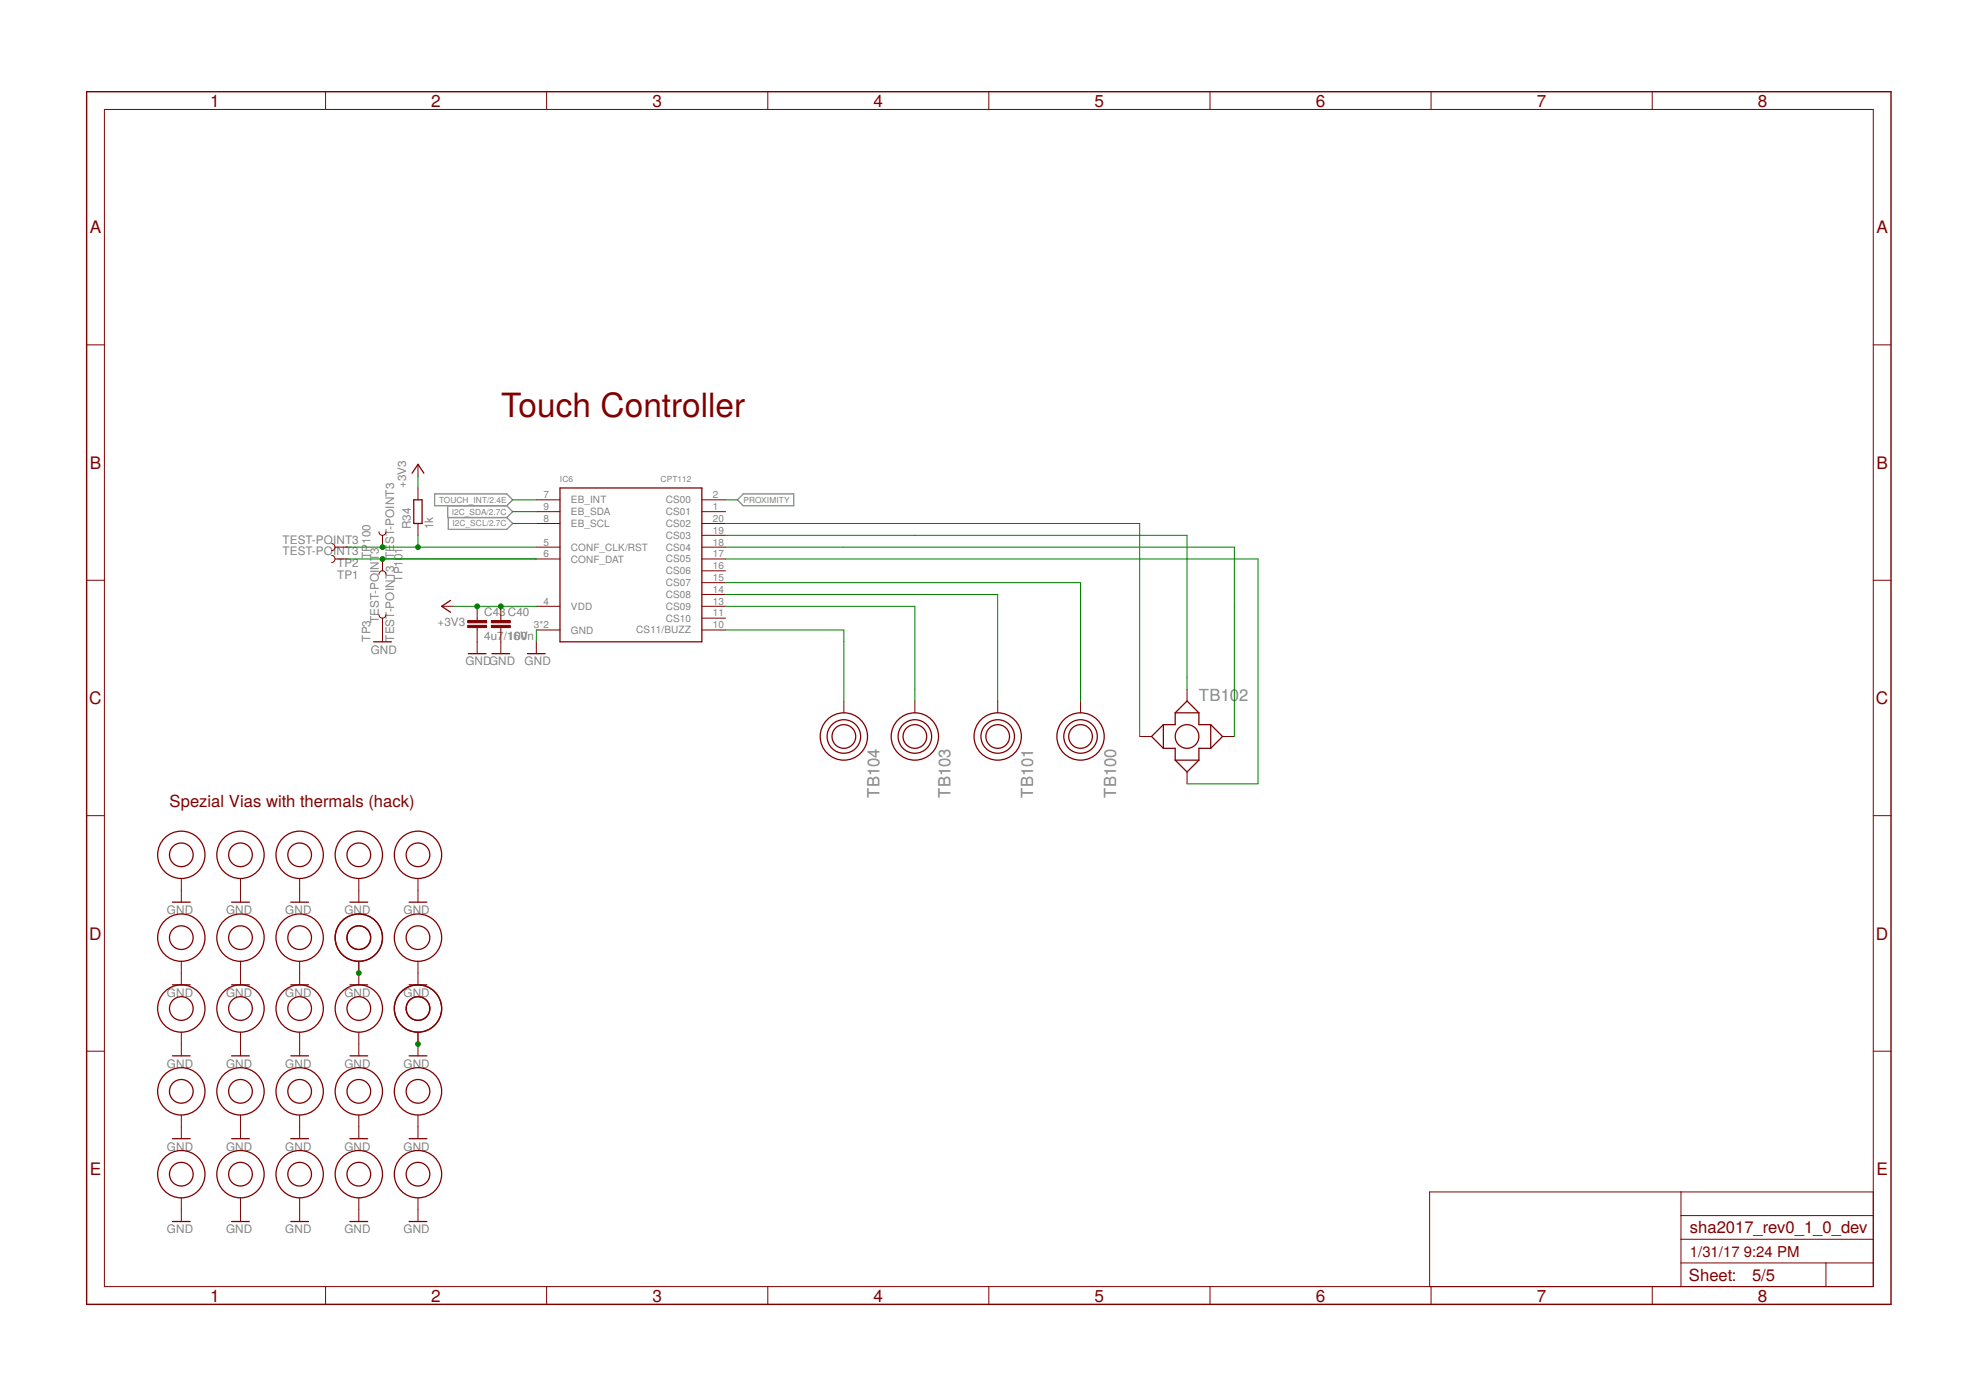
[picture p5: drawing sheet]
<svg xmlns="http://www.w3.org/2000/svg" width="297mm" height="210mm" viewBox="0 0 297 210" stroke-linecap="round" stroke-linejoin="round" font-family="sans-serif">
<path d="M65.3 74.2h10.8l.9 .9-.9 .9h-10.8zM67.3 76v1.8h8.8M67.4 77.8v1.7h8.7l.9-.8-.9-.9M76.1 76l.9 .9-.9 .9M110.8 75.1l.9-.9h7.6v1.8h-7.6z" fill="none" stroke="#808080" stroke-width=".19"/>
<g fill="none" stroke="#800000" stroke-width=".15">
<path d="M15.7 16.4h265.8v176.9h-265.8zM48.9 13.8v2.6M82.1 13.8v2.6M115.4 13.8v2.6M148.6 13.8v2.6M181.8 13.8v2.6M215 13.8v2.6M248.2 13.8v2.6M13 51.8h2.7M281.5 51.8h2.6M56.9 79.9a.53 .53 0 0 0 .6 .5 .53 .53 0 0 0 .5-.5M62.8 69.8v1.7"/>
<path d="M62.8 73.3v1.8M62.8 78.7v1.7M80.6 75.1h3.5M80.6 76.9h3.5M80.6 78.7h3.5M105.5 75.1h3.5M105.5 76.9h3.5M105.5 78.7h3.5M13 87.2h2.7M49.8 81.7a.53 .53 0 0 1 .5 .5 .53 .53 0 0 1-.5 .5M49.8 83.5a.53 .53 0 0 1 .5 .5 .53 .53 0 0 1-.5 .5M50.4 82.2h1.7"/>
<path d="M50.4 84h1.7M56.9 86.3a.53 .53 0 0 1 .6-.5 .53 .53 0 0 1 .5 .5M56.9 92.4a.53 .53 0 0 0 .6 .5 .53 .53 0 0 0 .5-.5M57.5 80.4v1.8M57.5 84v1.8M57.5 92.9v3.5M66.4 91.1h1.7M71.7 91.1v2.1M71.7 94.3v3.9M75.2 91.1v2.1M75.2 94.3v3.9M80.6 82.2h3.5"/>
<path d="M80.6 84h3.5M80.6 91.1h3.5M80.6 94.7h3.5M80.6 96.4v1.8M105.5 82.2h3.5M105.5 84h3.5M105.5 91.1h3.5M105.5 94.7h3.5M105.5 80.4h3.5M105.5 85.8h3.5M105.5 87.5h3.5M105.5 89.3h3.5"/>
<path d="M105.5 92.9h3.5M281.5 87.2h2.6M126.8 105.3v1.8M137.5 105.3v1.8M149.9 105.3v1.8M162.3 105.3v1.8M171.2 110.7h1.8M178.4 103.5v1.8M178.4 116v1.8M183.7 110.7h1.8M13 122.6h2.7M27.2 132v3.6"/>
<path d="M36.1 132v3.6M45 132v3.6M53.9 132v3.6M62.8 132v3.6M281.5 122.6h2.6M13 157.9h2.7M27.2 144.4v3.6M27.2 155.1v3.5M36.1 144.4v3.6M36.1 155.1v3.5M45 144.4v3.6M45 155.1v3.5"/>
<path d="M53.9 144.4v3.6M53.9 155.1v3.5M62.8 144.4v3.6M62.8 155.1v3.5M281.5 157.9h2.6M27.2 167.5v3.6M27.2 180v3.5M36.1 167.5v3.6M36.1 180v3.5M45 167.5v3.6M45 180v3.5M53.9 167.5v3.6"/>
<path d="M53.9 180v3.5M62.8 167.5v3.6M62.8 180v3.5M252.6 179.1v14.2M281.5 179.1h-66.7v14.2M48.9 193.3v2.7M82.1 193.3v2.7M115.4 193.3v2.7M148.6 193.3v2.7M181.8 193.3v2.7M215 193.3v2.7M248.2 193.3v2.7"/>
<path d="M252.6 189.8h28.9M252.6 186.2h28.9M252.6 182.6h28.9M274.3 189.8v3.5"/>
</g>
<path d="M13 13.8h271.1v182.2h-271.1z" fill="none" stroke="#800000" stroke-width=".21"/>
<g fill="none" stroke="#800000" stroke-width=".19">
<path d="M61.9 71.1l.9-1.3 .9 1.3M62.2 75.1h1.2v3.6h-1.2zM84.1 73.3h21.4v23.1h-21.4zM56.1 96.4h2.7M67.7 90.2l-1.3 .9 1.3 .9M70.4 98.2h2.6M73.9 98.2h2.7M79.2 98.2h2.7M174.8 108.9l-1.8 1.8 1.8 1.7M174.8 112.4h1.8v1.8M174.8 108.9v3.5M176.6 107.1l1.8-1.8 1.7 1.8"/>
<path d="M176.6 107.1v1.8h-1.8M176.6 114.2l1.8 1.8 1.7-1.8M176.6 107.1h3.5M176.6 114.2h3.5M180.1 107.1v1.8h1.8M181.9 108.9l1.8 1.8-1.8 1.7M181.9 112.4h-1.8v1.8M181.9 108.9v3.5M25.9 135.6h2.7M34.8 135.6h2.7M43.7 135.6h2.7M52.6 135.6h2.6"/>
<path d="M61.5 135.6h2.6M25.9 158.6h2.7M25.9 148h2.7M34.8 158.6h2.7M34.8 148h2.7M43.7 158.6h2.7M43.7 148h2.7M52.6 158.6h2.6M52.6 148h2.6M61.5 158.6h2.6M61.5 148h2.6M25.9 171.1h2.7"/>
<path d="M34.8 171.1h2.7M43.7 171.1h2.7M52.6 171.1h2.6M61.5 171.1h2.6M25.9 183.5h2.7M34.8 183.5h2.7M43.7 183.5h2.7M52.6 183.5h2.6M61.5 183.5h2.6"/>
<circle cx="126.8" cy="110.7" r="3.6"/>
<circle cx="126.8" cy="110.7" r="2.52"/>
<circle cx="126.8" cy="110.7" r="1.78"/>
<circle cx="137.5" cy="110.7" r="3.6"/>
<circle cx="137.5" cy="110.7" r="2.52"/>
<circle cx="137.5" cy="110.7" r="1.78"/>
<circle cx="149.9" cy="110.7" r="3.6"/>
<circle cx="149.9" cy="110.7" r="2.52"/>
<circle cx="149.9" cy="110.7" r="1.78"/>
<circle cx="162.3" cy="110.7" r="3.6"/>
<circle cx="162.3" cy="110.7" r="2.52"/>
<circle cx="162.3" cy="110.7" r="1.78"/>
<circle cx="178.4" cy="110.7" r="1.78"/>
<circle cx="27.2" cy="128.4" r="3.6"/>
<circle cx="27.2" cy="128.4" r="1.78"/>
<circle cx="36.1" cy="128.4" r="3.6"/>
<circle cx="36.1" cy="128.4" r="1.78"/>
<circle cx="45" cy="128.4" r="3.6"/>
<circle cx="45" cy="128.4" r="1.78"/>
<circle cx="53.9" cy="128.4" r="3.6"/>
<circle cx="53.9" cy="128.4" r="1.78"/>
<circle cx="62.8" cy="128.4" r="3.6"/>
<circle cx="62.8" cy="128.4" r="1.78"/>
<circle cx="27.2" cy="151.5" r="3.6"/>
<circle cx="27.2" cy="140.9" r="3.6"/>
<circle cx="27.2" cy="151.5" r="1.78"/>
<circle cx="27.2" cy="140.9" r="1.78"/>
<circle cx="36.1" cy="140.9" r="3.6"/>
<circle cx="36.1" cy="151.5" r="3.6"/>
<circle cx="36.1" cy="140.9" r="1.78"/>
<circle cx="36.1" cy="151.5" r="1.78"/>
<circle cx="45" cy="151.5" r="3.6"/>
<circle cx="45" cy="140.9" r="3.6"/>
<circle cx="45" cy="140.9" r="1.78"/>
<circle cx="45" cy="151.5" r="1.78"/>
<circle cx="53.9" cy="140.9" r="3.6"/>
<circle cx="53.9" cy="151.5" r="3.6"/>
<circle cx="53.9" cy="151.5" r="1.78"/>
<circle cx="53.9" cy="140.9" r="1.78"/>
<circle cx="62.8" cy="151.5" r="3.6"/>
<circle cx="62.8" cy="140.9" r="3.6"/>
<circle cx="62.8" cy="140.9" r="1.78"/>
<circle cx="62.8" cy="151.5" r="1.78"/>
<circle cx="27.2" cy="176.4" r="3.6"/>
<circle cx="27.2" cy="164" r="3.6"/>
<circle cx="27.2" cy="164" r="1.78"/>
<circle cx="27.2" cy="176.4" r="1.78"/>
<circle cx="36.1" cy="176.4" r="3.6"/>
<circle cx="36.1" cy="164" r="3.6"/>
<circle cx="36.1" cy="164" r="1.78"/>
<circle cx="36.1" cy="176.4" r="1.78"/>
<circle cx="45" cy="176.4" r="3.6"/>
<circle cx="45" cy="164" r="3.6"/>
<circle cx="45" cy="164" r="1.78"/>
<circle cx="45" cy="176.4" r="1.78"/>
<circle cx="53.9" cy="176.4" r="3.6"/>
<circle cx="53.9" cy="164" r="3.6"/>
<circle cx="53.9" cy="164" r="1.78"/>
<circle cx="53.9" cy="176.4" r="1.78"/>
<circle cx="62.8" cy="176.4" r="3.6"/>
<circle cx="62.8" cy="164" r="3.6"/>
<circle cx="62.8" cy="164" r="1.78"/>
<circle cx="62.8" cy="176.4" r="1.78"/>
</g>
<g fill="#800000" stroke="#800000" stroke-width=".15">
<path d="M73.8 94h2.9v.3h-2.9z"/>
<path d="M73.8 93.2h2.9v.4h-2.9z"/>
<path d="M70.3 94h2.8v.3h-2.8z"/>
<path d="M70.3 93.2h2.8v.4h-2.8z"/>
</g>
<g fill="none" stroke="#008000" stroke-width=".15">
<path d="M62.8 71.5v1.8M77 75.1h3.6M77 76.9h3.6M77 78.7h3.6M109 75.1h1.8M109 78.7h62.2v32M52.1 82.2h28.5M52.1 84h28.5M62.8 80.4v1.8M68.1 91.1h12.5M80.6 94.7v1.7M109 80.4h69.4v23.1"/>
<path d="M109 82.2h76.5v28.5M109 84h80v33.8h-10.6M109 91.1h28.5v14.2M109 94.7h17.8v10.6M109 89.3h40.9v16M109 87.5h53.3v17.8"/>
</g>
<g fill="#008000" stroke="#008000" stroke-width=".15">
<circle cx="75.2" cy="91.1" r=".36"/>
<circle cx="71.7" cy="91.1" r=".36"/>
<circle cx="62.8" cy="156.9" r=".36"/>
<circle cx="53.9" cy="146.2" r=".36"/>
<circle cx="62.8" cy="82.2" r=".36"/>
<circle cx="57.5" cy="82.2" r=".36"/>
<circle cx="57.5" cy="84" r=".36"/>
</g>
<text font-size="5" fill="#800000" x="75.3" y="62.7">Touch Controller</text>
<g font-size="2.6" fill="#800000">
<text x="31.6" y="16">1</text>
<text x="64.8" y="16">2</text>
<text x="98" y="16">3</text>
<text x="131.2" y="16">4</text>
<text x="164.5" y="16">5</text>
<text x="197.7" y="16">6</text>
<text x="230.9" y="16">7</text>
<text x="264.1" y="16">8</text>
<text x="13.5" y="35">A</text>
<text x="281.9" y="35">A</text>
<text x="13.5" y="70.4">B</text>
<text x="281.9" y="70.4">B</text>
<text x="13.4" y="105.8">C</text>
<text x="281.9" y="105.8">C</text>
<text x="13.4" y="141.2">D</text>
<text x="281.9" y="141.2">D</text>
<text x="13.5" y="176.5">E</text>
<text x="281.9" y="176.5">E</text>
<text x="31.6" y="195.6">1</text>
<text x="64.8" y="195.6">2</text>
<text x="98" y="195.6">3</text>
<text x="131.2" y="195.6">4</text>
<text x="164.5" y="195.6">5</text>
<text x="197.7" y="195.6">6</text>
<text x="230.9" y="195.6">7</text>
<text x="264.1" y="195.6">8</text>
</g>
<g font-size="2.5" fill="#808080">
<text x="180.1" y="105.3">TB10</text>
<text x="186.2" y="105.3">2</text>
<text x="132.1" y="119.9" transform="rotate(-90 132.1 119.9)">TB104</text>
<text x="142.8" y="119.9" transform="rotate(-90 142.8 119.9)">TB103</text>
<text x="155.2" y="119.9" transform="rotate(-90 155.2 119.9)">TB101</text>
<text x="167.7" y="119.9" transform="rotate(-90 167.7 119.9)">TB100</text>
</g>
<g font-size="2.5" fill="#800000">
<text x="25.5" y="121.3">Spezial Vias with thermals (hack)</text>
<text x="253.9" y="185.3">sha2017_rev0_1_0_dev</text>
<text x="253.7" y="192.5">Sheet:</text>
<text x="263.2" y="192.4">5/5</text>
</g>
<g font-size="2.2" fill="#800000">
<text x="253.9" y="188.9">1/31/17</text>
<text x="262" y="188.9">9:24 PM</text>
</g>
<g font-size="1.8" fill="#808080">
<text x="61" y="73.3" transform="rotate(-90 61 73.3)">+3V3</text>
<text x="42.5" y="81.7">TEST-POINT3</text>
<text x="42.5" y="83.5">TEST-POINT3</text>
<text x="55.7" y="84" transform="rotate(-90 55.7 84)">TP</text>
<text x="55.7" y="81.7" transform="rotate(-90 55.7 81.7)">100</text>
<text x="59.2" y="84" transform="rotate(-90 59.2 84)">TE</text>
<text x="59.2" y="81.7" transform="rotate(-90 59.2 81.7)">ST-POINT3</text>
<text x="61.7" y="79.5" transform="rotate(-90 61.7 79.5)">R34</text>
<text x="65.1" y="79.5" transform="rotate(-90 65.1 79.5)">1k</text>
<text x="50.7" y="85.2">TP2</text>
<text x="50.7" y="87">TP1</text>
<text x="60.5" y="87.4" transform="rotate(-90 60.5 87.4)">TP101</text>
<text x="56.9" y="93.7" transform="rotate(-90 56.9 93.7)">TEST-POINT3</text>
<text x="65.7" y="94.1">+3V3</text>
<text x="72.8" y="92.6">C43 C40</text>
<text x="55.7" y="96.4" transform="rotate(-90 55.7 96.4)">TP3</text>
<text x="55.7" y="98.2">GND</text>
<text x="59.2" y="96.4" transform="rotate(-90 59.2 96.4)">TEST-POINT3</text>
<text x="69.9" y="100">GNDGND</text>
<text x="72.8" y="96.2">4u7/16V</text>
<text x="76.3" y="96.2">100n</text>
<text x="78.8" y="100">GND</text>
<text x="25.1" y="137.3">GND</text>
<text x="34" y="137.3">GND</text>
<text x="42.8" y="137.3">GND</text>
<text x="51.7" y="137.3">GND</text>
<text x="60.6" y="137.3">GND</text>
<text x="25.1" y="149.8">GND</text>
<text x="34" y="149.8">GND</text>
<text x="42.8" y="149.8">GND</text>
<text x="51.7" y="149.8">GND</text>
<text x="60.6" y="149.8">GND</text>
<text x="25.1" y="160.4">GND</text>
<text x="34" y="160.4">GND</text>
<text x="42.8" y="160.4">GND</text>
<text x="51.7" y="160.4">GND</text>
<text x="60.6" y="160.4">GND</text>
<text x="25.1" y="172.9">GND</text>
<text x="34" y="172.9">GND</text>
<text x="42.8" y="172.9">GND</text>
<text x="51.7" y="172.9">GND</text>
<text x="60.6" y="172.9">GND</text>
<text x="25.1" y="185.3">GND</text>
<text x="34" y="185.3">GND</text>
<text x="42.8" y="185.3">GND</text>
<text x="51.7" y="185.3">GND</text>
<text x="60.6" y="185.3">GND</text>
</g>
<g font-size="1.5" fill="#808080">
<text x="81.7" y="74.9">7</text>
<text x="81.7" y="76.6">9</text>
<text x="85.8" y="75.6">EB_INT</text>
<text x="85.8" y="77.4">EB_SDA</text>
<text x="100" y="75.6">CS00</text>
<text x="100" y="77.4">CS01</text>
<text x="107.1" y="74.9">2</text>
<text x="107.1" y="76.6">1</text>
<text x="81.7" y="78.4">8</text>
<text x="81.7" y="82">5</text>
<text x="81.7" y="83.7">6</text>
<text x="85.8" y="79.2">EB_SCL</text>
<text x="85.8" y="82.7">CONF_CLK/RST</text>
<text x="100" y="79.2">CS02</text>
<text x="100" y="81">CS03</text>
<text x="100" y="82.7">CS04</text>
<text x="107.1" y="78.4">20</text>
<text x="107.1" y="80.2">19</text>
<text x="107.1" y="82">18</text>
<text x="107.1" y="83.7">17</text>
<text x="85.8" y="84.5">CONF_DAT</text>
<text x="100" y="84.5">CS05</text>
<text x="100" y="86.3">CS06</text>
<text x="100" y="88.1">CS07</text>
<text x="100" y="89.8">CS08</text>
<text x="107.1" y="85.5">16</text>
<text x="107.1" y="87.3">15</text>
<text x="107.1" y="89.1">14</text>
<text x="80.2" y="94.4">3*2</text>
<text x="81.7" y="90.9">4</text>
<text x="85.8" y="91.6">VDD</text>
<text x="85.8" y="95.2">GND</text>
<text x="95.6" y="95.2">CS11/BUZZ</text>
<text x="100" y="91.6">CS09</text>
<text x="100" y="93.4">CS10</text>
<text x="107.1" y="90.9">13</text>
<text x="107.1" y="92.6">11</text>
<text x="107.1" y="94.4">10</text>
</g>
<g font-size="1.2" fill="#808080">
<text x="66" y="75.5">TOUCH_INT/2.4E</text>
<text x="67.9" y="77.3">I2C_SDA/2.7C</text>
<text x="84.1" y="72.4">IC6</text>
<text x="99.2" y="72.4">CPT112</text>
<text x="111.7" y="75.5">PROXIMITY</text>
<text x="68" y="79.1">I2C_SCL/2.7C</text>
</g>
</svg>
